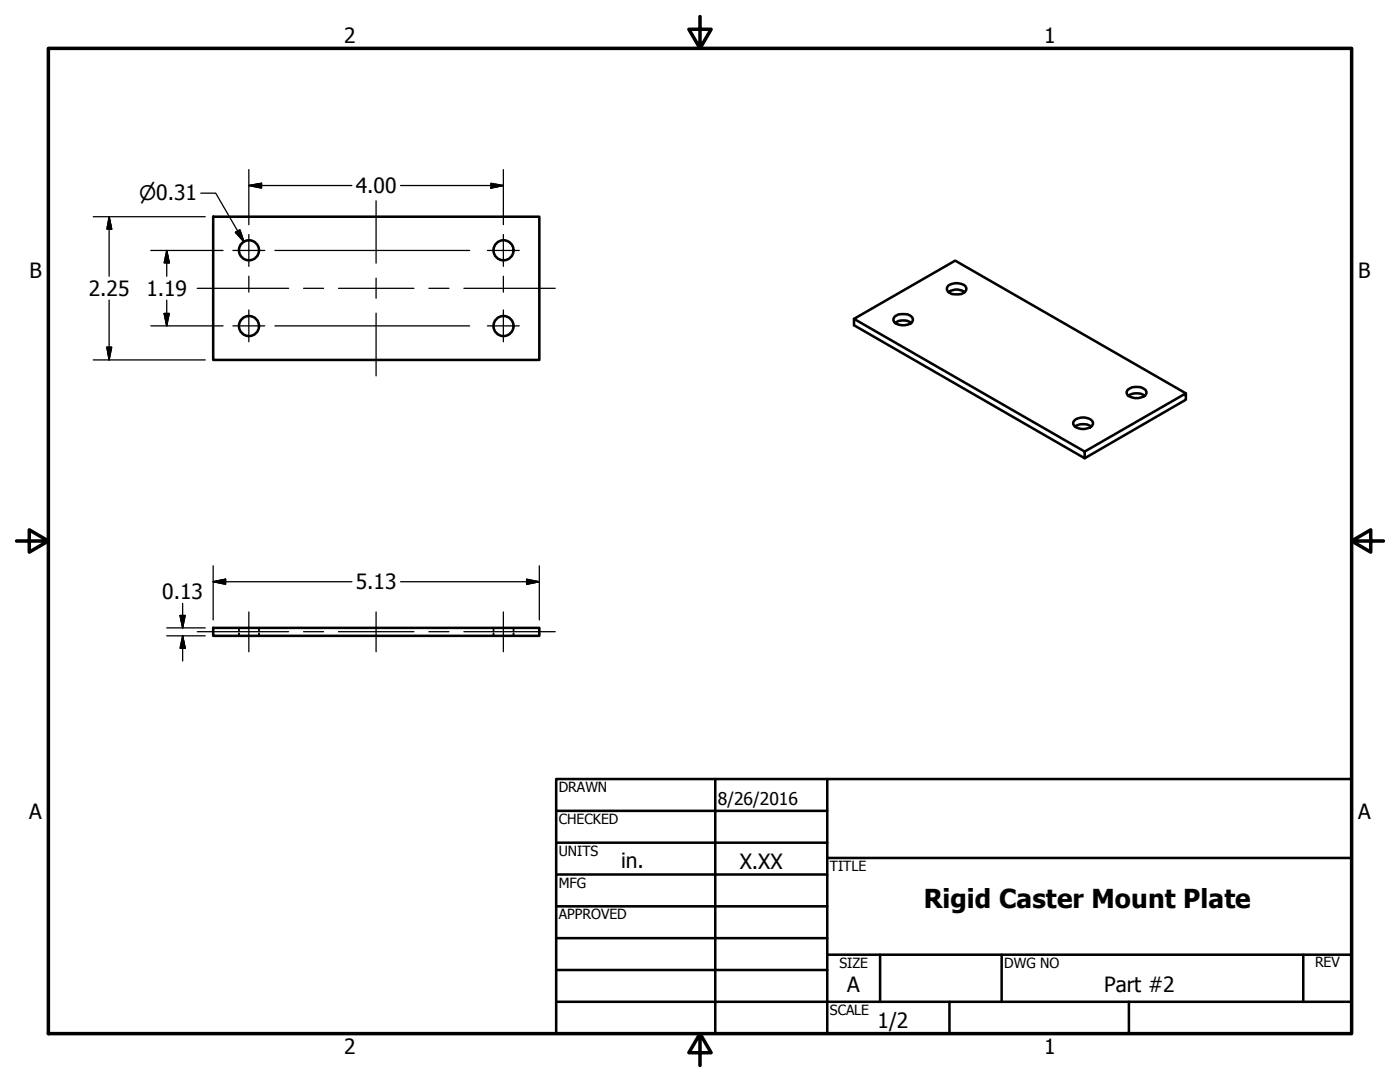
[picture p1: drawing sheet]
<svg xmlns="http://www.w3.org/2000/svg" width="279mm" height="216mm" viewBox="0 0 279 216" stroke-linecap="round" stroke-linejoin="round" font-family="sans-serif">
<!-- layer: Visible (ANSI) -->
<g fill="none" stroke="#000" stroke-width=".51">
<path d="M42.5 43.2h65.1v28.6h-65.1zM189.2 57.1a2.9 2.9 0 0 1 3.5 0 .85 .85 0 0 1-.4 1.3 3 3 0 0 1-3.1-.2l-.2-.4zM189.3 58.3a2.77 2.77 0 0 1 3.2 0M170.4 63.6l20.2-11.6 46.1 26.5M178.5 63.2a2.9 2.9 0 0 1 3.5 0 .85 .85 0 0 1-.3 1.4 3 3 0 0 1-3.2-.3l-.2-.4zM178.6 64.5a2.77 2.77 0 0 1 3.3 0M225 77.8a2.98 2.98 0 0 1 3.6 0 .82 .82 0 0 1-.4 1.3 3 3 0 0 1-3.2-.2l-.1-.4zM225.2 79a2.88 2.88 0 0 1 3.3 0M214.4 83.9a2.58 2.58 0 0 1 3.7 .4 1.14 1.14 0 0 1-1.1 1.2 2.45 2.45 0 0 1-2.8-.9v-.3zM214.5 85.1a3.2 3.2 0 0 1 3.3 0M216.5 90.1l20.2-11.6v1.3l-20.2 11.6zM216.5 90.1l-46.1-26.5v1.3l46.1 26.5"/>
<path d="M42.5 125.3h65.1v1.6h-65.1z"/>
<circle cx="49.7" cy="49.9" r="2"/>
<circle cx="100.5" cy="49.9" r="2"/>
<circle cx="49.7" cy="65.1" r="2"/>
<circle cx="100.5" cy="65.1" r="2"/>
</g>
<!-- layer: Hidden (ANSI) -->
<path d="M47.7 125.3v.5M47.7 126.4v.5M51.7 125.3v.5M51.7 126.4v.5M98.5 125.3v.5M98.5 126.4v.5M102.5 125.3v.5M102.5 126.4v.5" fill="none" stroke="#000" stroke-width=".38"/>
<!-- layer: Border (ANSI) -->
<path d="M9.7 9.7h260v196.5h-260zM139.7 3.3v6.4l-2.2-3.9h4.4l-2.2 3.9M3.3 107.9h6.4l-3.9-2.2v4.5l3.9-2.3M269.7 107.9l3.9 2.3v-4.5l-3.9 2.2h6.4M139.7 206.2l2.2 3.9h-4.4l2.2-3.9v6.4" fill="none" stroke="#000" stroke-width=".7"/>
<!-- layer: Title (ANSI) -->
<g fill="none" stroke="#000" stroke-width=".51">
<path d="M111 155.4h158.7v50.8h-158.7zM142.7 155.4v50.8M165.1 155.4v50.8M111 161.8h54.1M111 168.1h54.1M111 174.5h54.1M165.1 171.2h104.6M111 180.8h54.1M111 187.2h54.1M111 193.5h54.1M111 199.9h158.7M165.1 190.5h104.6"/>
<path d="M175.6 190.5v9.4M189.5 199.9v6.3M199.9 190.5v9.4M225.3 199.9v6.3M260.1 190.5v9.4"/>
</g>
<!-- layer: Dimension (ANSI) -->
<g fill="none" stroke="#000" stroke-width=".25">
<path d="M40.1 38.5h3l5.6 9.8M49.7 37l2.5-.4v.9zM49.7 37h20.5M49.7 33.8v11M79.9 37h20.6M98 36.6l2.5 .4-2.5 .5zM100.5 33.8v11M18.6 43.2h22.4M21.8 43.2l.5 2.5h-1zM21.8 43.2v11.9M21.8 59.9v11.9M30.1 50h14.4"/>
<path d="M33.3 50l.5 2.5h-1zM33.3 50v5.1M33.3 59.9v5.1M47 46.4l.9-.6 .8 2.5zM49.7 55.1v2.3M49.7 57.6v.7M54.9 50h20.1M75.2 50h18.5M100.5 55.1v2.3M100.5 57.6v.7M18.6 71.8h22.4M21.3 69.3h1l-.5 2.5z"/>
<path d="M30.1 65h14.4M32.8 62.5h1l-.5 2.5zM54.9 65h20.1M75.2 65h18.5M42.5 116.1l2.5-.5v1zM42.5 116.1h27.7M42.5 112.9v10.8M79.9 116.1h27.7M105.1 115.6l2.5 .5-2.5 .5zM107.6 112.9v10.8M33.3 126.9h7.7M33.3 125.3h7.7"/>
<path d="M35.9 122.8h1.1l-.6 2.5zM36.4 126.9l.6 2.4h-1.1zM36.4 120.4v4.9M36.4 126.9v5"/>
</g>
<g fill="#000" stroke="#000" stroke-width=".25">
<path d="M49.7 37l2.5-.4zM49.7 37l2.5-.4v.9zM98 37.5l2.5-.5zM98 36.6l2.5 .4-2.5 .5zM21.8 43.2l.5 2.5zM21.8 43.2l.5 2.5h-1zM33.3 50l.5 2.5zM33.3 50l.5 2.5h-1zM47 46.4l1.7 1.9zM47 46.4l.9-.6 .8 2.5zM21.3 69.3l.5 2.5zM21.3 69.3h1l-.5 2.5z"/>
<path d="M32.8 62.5l.5 2.5zM32.8 62.5h1l-.5 2.5zM42.5 116.1l2.5-.5zM42.5 116.1l2.5-.5v1zM105.1 116.6l2.5-.5zM105.1 115.6l2.5 .5-2.5 .5zM35.9 122.8l.5 2.5zM35.9 122.8h1.1l-.6 2.5zM36.4 126.9l.6 2.4zM36.4 126.9l.6 2.4h-1.1z"/>
</g>
<!-- layer: Center Mark (ANSI) -->
<path d="M46.5 50h6.3M49.7 46.8v6.3M97.3 50h6.3M100.5 46.8v6.3M46.5 65h6.3M49.7 61.8v6.4M97.3 65h6.3M100.5 61.8v6.4" fill="none" stroke="#000" stroke-width=".25"/>
<!-- layer: Centerline (ANSI) -->
<g fill="none" stroke="#000" stroke-width=".25">
<path d="M39.4 57.5h18.2M60.6 57.5h4M67.6 57.5h15M75.1 40.1v12.4M75.1 55.5v4M85.6 57.5h4M92.6 57.5h18.2M75.1 62.5v12.5M39.4 126h18.2M49.7 122.1v7.9M60.6 126h4M67.6 126h15"/>
<path d="M75.1 122.1v7.9M85.6 126h4M92.6 126h18.2M100.5 122.1v7.9"/>
</g>
<text font-size="5.2" x="184.3" y="181.2">Rigid Caster Mount Plate</text>
<g font-size="4.2">
<text x="68.7" y="8.6">2</text>
<text x="208.4" y="8.6">1</text>
<text x="71" y="38.5">4.00</text>
<text x="5.9" y="55.5">B</text>
<text x="17.7" y="59.1">2.25</text>
<text x="29.2" y="59.1">1.19</text>
<text x="271.1" y="55.5">B</text>
<text x="32.4" y="119.5">0.13</text>
<text x="71" y="117.6">5.13</text>
<text x="5.8" y="163.4">A</text>
<text x="271" y="163.4">A</text>
<text x="124" y="173.3">in.</text>
<text x="147.6" y="173.4">X.XX</text>
<text x="169.1" y="198">A</text>
<text x="220.3" y="198">Part #2</text>
<text x="175.1" y="205.2">1/2</text>
<text x="68.7" y="210.3">2</text>
<text x="208.4" y="210.3">1</text>
</g>
<text font-size="4" x="27.7" y="40">⌀0.31</text>
<text font-size="3.5" x="143.3" y="160.7">8/26/2016</text>
<g font-size="2.8">
<text x="111.5" y="158">DRAWN</text>
<text x="111.5" y="164.4">CHECKED</text>
<text x="111.5" y="170.8">UNITS</text>
<text x="165.6" y="173.7">TITLE</text>
<text x="111.5" y="177.1">MFG</text>
<text x="111.5" y="183.5">APPROVED</text>
<text x="167.5" y="193.1">SIZE</text>
<text x="200.4" y="193.1">DWG NO</text>
<text x="262.4" y="193">REV</text>
<text x="165.6" y="202.5">SCALE</text>
</g>
</svg>
